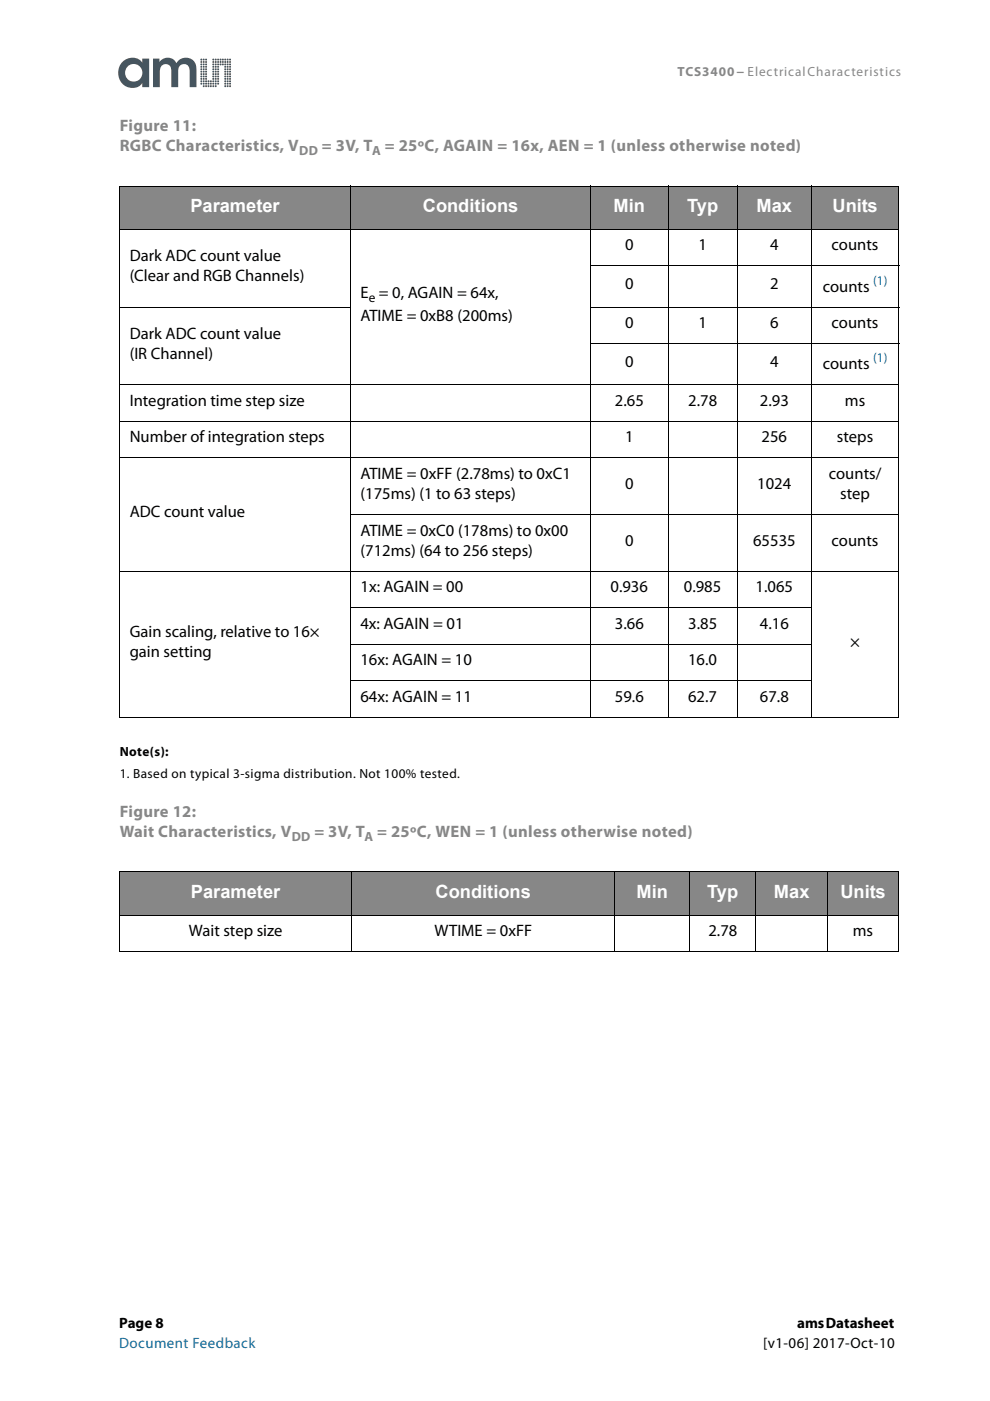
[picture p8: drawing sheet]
<svg xmlns="http://www.w3.org/2000/svg" width="210mm" height="297mm" viewBox="0 0 210 297" stroke-linecap="round" stroke-linejoin="round" font-family="sans-serif">
<g fill="#46555f">
<path d="M48.7 18.1h.2v.3h-.3z"/>
<path d="M48.6 17.6h.3v.3h-.3z"/>
<path d="M48.6 17.1h.3v.3h-.3z"/>
<path d="M48.6 16.6h.3v.3h-.3z"/>
<path d="M48.6 16.1h.3v.3l-.3-.1z"/>
<path d="M48.6 15.5l.3 .1v.3l-.3-.1z"/>
<path d="M48.6 15h.3v.3h-.3z"/>
<path d="M48.6 14.5h.3v.3h-.3z"/>
<path d="M48.6 14h.3v.3h-.3z"/>
<path d="M48.6 13.5h.3v.3h-.3z"/>
<path d="M48.6 13h.3v.3h-.3z"/>
<path d="M48.6 12.5h.3v.3h-.3z"/>
<path d="M48.1 18.1h.3v.3h-.3z"/>
<path d="M48.1 17.6h.3v.3h-.3z"/>
<path d="M48.1 17.1h.3v.3h-.3z"/>
<path d="M48.1 16.6h.3v.3h-.3z"/>
<path d="M48.1 16.1h.3v.3h-.3z"/>
<path d="M48.1 15.5l.3 .1v.3l-.3-.1z"/>
<path d="M48.1 15h.3v.3h-.3z"/>
<path d="M48.1 14.5h.3v.3h-.3z"/>
<path d="M48.1 14h.3v.3h-.3z"/>
<path d="M48.1 13.5h.3v.3h-.3z"/>
<path d="M48.1 13h.3v.3h-.3z"/>
<path d="M48.1 12.5h.3v.3h-.3z"/>
<path d="M47.6 16.1h.3v.3h-.3z"/>
<path d="M47.6 15.5l.3 .1v.3l-.3-.1z"/>
<path d="M47.6 15h.3v.3h-.3z"/>
<path d="M47.6 14.5h.3v.3h-.3z"/>
<path d="M47.6 12.5h.3v.3h-.3z"/>
<path d="M47.6 13h.3v.3h-.3z"/>
<path d="M47.6 13.5h.3v.3h-.3z"/>
<path d="M47.6 14h.3v.3h-.3z"/>
<path d="M47.6 16.6h.3v.3h-.3z"/>
<path d="M47.6 17.1h.3v.3h-.3z"/>
<path d="M47.6 17.6h.3v.3h-.3z"/>
<path d="M47.6 18.1h.3v.3h-.3z"/>
<path d="M47.1 13.5h.3v.3h-.3z"/>
<path d="M47.1 13h.3v.3h-.3z"/>
<path d="M47.1 12.5h.3v.3h-.3z"/>
<path d="M46.6 13.5h.3v.3h-.3z"/>
<path d="M46.6 13h.3v.3h-.3z"/>
<path d="M46.6 12.5h.3v.3h-.3z"/>
<path d="M46.1 17.6h.3v.3h-.3z"/>
<path d="M46.1 17.1h.3v.3h-.3z"/>
<path d="M46.1 16.6h.3v.3h-.3z"/>
<path d="M46.1 16.1h.3v.3h-.3z"/>
<path d="M46.1 15.5l.3 .1v.3l-.3-.1z"/>
<path d="M46.1 15h.3v.3h-.3z"/>
<path d="M46.1 14.5h.3v.3h-.3z"/>
<path d="M46.1 14h.3v.3h-.3z"/>
<path d="M46.1 13.5h.3v.3h-.3z"/>
<path d="M46.1 13h.3v.3h-.3z"/>
<path d="M46.1 12.5h.3v.3h-.3z"/>
<path d="M45.6 16.1h.3v.3h-.3z"/>
<path d="M45.6 15.5l.3 .1v.3l-.3-.1z"/>
<path d="M45.6 15h.3v.3h-.3z"/>
<path d="M45.6 14.5h.3v.3h-.3z"/>
<path d="M45.6 12.5h.3v.3h-.3z"/>
<path d="M45.6 13h.3v.3h-.3z"/>
<path d="M45.6 13.5h.3v.3h-.3z"/>
<path d="M45.6 14h.3v.3h-.3z"/>
<path d="M45.6 16.6h.3v.3h-.3z"/>
<path d="M45.6 17.1h.3v.3h-.3z"/>
<path d="M45.6 17.6h.3v.3h-.3z"/>
<path d="M45.6 18.1h.3v.3h-.3z"/>
<path d="M45.1 18.1h.3v.3h-.3z"/>
<path d="M45.1 17.6h.3v.3h-.3z"/>
<path d="M45.1 17.1h.3v.3h-.3z"/>
<path d="M45.1 16.6h.3v.3h-.3z"/>
<path d="M45.1 16.1h.3v.3l-.3-.1z"/>
<path d="M45.1 15.5l.3 .1v.3l-.3-.1z"/>
<path d="M45.1 15h.3v.3h-.3z"/>
<path d="M45.1 14.5h.3v.3h-.3z"/>
<path d="M45.1 14h.3v.3h-.3z"/>
<path d="M45.1 13.5h.3v.3h-.3z"/>
<path d="M45.1 13h.3v.3h-.3z"/>
<path d="M45.1 12.5h.3v.3h-.3z"/>
<path d="M44.6 17.1h.2v.3h-.2z"/>
<path d="M44.6 17.6h.2v.3h-.2z"/>
<path d="M44.5 18.1h.3v.3h-.2z"/>
<path d="M44 17.1h.4v.3h-.4z"/>
<path d="M44.1 17.6h.3v.3h-.3z"/>
<path d="M44 18.1h.3l.1 .3h-.3z"/>
<path d="M43.5 16.1h.4v.3h-.4z"/>
<path d="M43.6 15.5l.2 .1v.3l-.3-.1z"/>
<path d="M43.6 15h.2v.3h-.3z"/>
<path d="M43.5 14.5h.3v.3h-.2z"/>
<path d="M43.6 12.5h.3l-.1 .3h-.3z"/>
<path d="M43.6 13h.3l-.1 .3h-.3z"/>
<path d="M43.5 13.5h.4l-.1 .3h-.2z"/>
<path d="M43.5 14h.4l-.1 .3h-.2z"/>
<path d="M43.5 16.6h.4l-.1 .3h-.3z"/>
<path d="M43.5 17.1h.3v.3h-.3z"/>
<path d="M43.6 17.6h.2v.3h-.2z"/>
<path d="M43.5 18.1h.3v.3h-.2z"/>
<path d="M43.1 18.1h.2v.3h-.2z"/>
<path d="M43 17.6h.3v.3h-.2z"/>
<path d="M43.1 17.1h.2v.3h-.3z"/>
<path d="M43.1 16.6h.2v.3h-.3z"/>
<path d="M43 16.1h.3v.3l-.3-.1z"/>
<path d="M43.1 15.5l.2 .1v.3l-.3-.1z"/>
<path d="M43.1 15h.2v.3h-.3z"/>
<path d="M43.1 14.5h.2v.3h-.3z"/>
<path d="M43.1 14h.2v.3h-.2z"/>
<path d="M43 13.5h.3v.3h-.3z"/>
<path d="M43.1 13h.2v.3h-.2z"/>
<path d="M43.1 12.5h.2v.3h-.2z"/>
<path d="M42.5 17.6h.3v.3h-.3z"/>
<path d="M42.6 17.1h.2v.3h-.3z"/>
<path d="M42.5 16.6h.3v.3h-.3z"/>
<path d="M42.5 16.1h.3v.3h-.3z"/>
<path d="M42.5 15.5l.3 .1v.3l-.3-.1z"/>
<path d="M42.5 15h.3v.3h-.3z"/>
<path d="M42.5 14.5h.3v.3h-.3z"/>
<path d="M42.5 14h.3v.3h-.3z"/>
<path d="M42.5 13.5h.3v.3h-.3z"/>
<path d="M42.5 13h.3v.3h-.3z"/>
<path d="M26 13.1a3.2 3.2 0 0 0-.5 4.1 3.2 3.2 0 0 0 4 1.1l.7-.7v.9h1.4v-6.1h-1.4v.9a2.67 2.67 0 0 0-4.2-.2zM26.5 15.4a1.85 1.85 0 0 1 3.7 0 1.85 1.85 0 0 1-3.7 0zM32.4 12.4v6.1h1.5v-3.2a1.27 1.27 0 0 1 .7-1.6 1.27 1.27 0 0 1 1.6 .7l.1 4.1h1.5v-3.2a1.27 1.27 0 0 1 1.1-1.7 1.27 1.27 0 0 1 1.3 1.6v3.3h1.5v-2.9a2.81 2.81 0 0 0-1.7-3.3 2.29 2.29 0 0 0-2.6 1.1 2.06 2.06 0 0 0-3.6-.2v-.8z"/>
<circle cx="42.7" cy="12.6" r=".21"/>
</g>
<g fill="#878787">
<path d="M25.4 39.5h48.9v9.1h-48.9z"/>
<path d="M74.3 39.5h50.9v9.1h-50.9z"/>
<path d="M125.2 39.5h16.5v9.1h-16.5z"/>
<path d="M141.7 39.5h14.6v9.1h-14.6z"/>
<path d="M156.3 39.5h15.8v9.1h-15.8z"/>
<path d="M172.1 39.5h18.4v9.1h-18.4z"/>
<path d="M25.4 184.9h49.2v9.1h-49.2z"/>
<path d="M74.6 184.9h55.7v9.1h-55.7z"/>
<path d="M130.3 184.9h15.9v9.1h-15.9z"/>
<path d="M146.2 184.9h14.1v9.1h-14.1z"/>
<path d="M160.3 184.9h15.2v9.1h-15.2z"/>
<path d="M175.5 184.9h15v9.1h-15z"/>
</g>
<g fill="none" stroke="#000" stroke-width=".21">
<path d="M25.3 39.5h165.3M25.4 39.6v112.4M74.3 39.4v112.8M125.2 39.4v112.8M141.7 39.4v112.8M156.3 39.4v112.8M172.1 39.4v112.8M190.5 39.6v112.4M25.3 48.6h165.3M125.1 56.4h65.5M25.3 65.1h49.1M125.1 65.1h65.5"/>
<path d="M125.1 72.9h65.5M25.3 81.6h165.3M25.3 89.3h165.3M25.3 97.1h165.3M74.2 109.1h116.4M25.3 121.1h165.3M74.2 128.8h97.9M74.2 136.6h97.9M25.3 152.1h165.3M74.2 144.4h97.9M25.3 184.9h165.3M25.3 194h165.3"/>
<path d="M25.4 185v16.7M74.6 184.8v17.1M130.3 184.8v17.1M146.2 184.8v17.1M160.3 184.8v17.1M175.5 184.8v17.1M190.5 185v16.7M25.3 201.8h165.3"/>
</g>
<g font-size="3.9" fill="#fff">
<text x="40.4" y="44.9">Parameter</text>
<text x="89.6" y="44.9">Conditions</text>
<text x="130.1" y="44.9">Min</text>
<text x="145.7" y="44.9">Typ</text>
<text x="160.4" y="44.9">Max</text>
<text x="176.5" y="44.9">Units</text>
<text x="40.5" y="190.3">Parameter</text>
<text x="92.3" y="190.3">Conditions</text>
<text x="134.9" y="190.3">Min</text>
<text x="149.9" y="190.3">Typ</text>
<text x="164.1" y="190.3">Max</text>
<text x="178.2" y="190.3">Units</text>
</g>
<g font-size="3.5" fill="#878787">
<text x="25.4" y="27.8">Figure 11:</text>
<text x="25.4" y="32">RGBC Characteristics, V</text>
<text x="68.3" y="32">= 3V, T</text>
<text x="81.6" y="32">= 25ºC, AGAIN = 16x, AEN = 1 (unless otherwise noted)</text>
<text x="25.4" y="173.2">Figure 12:</text>
<text x="25.4" y="177.4">Wait Characteristics, V</text>
<text x="66.7" y="177.4">= 3V, T</text>
<text x="80" y="177.4">= 25ºC, WEN = 1 (unless otherwise noted)</text>
</g>
<g font-size="3.5">
<text x="132.5" y="53.1">0</text>
<text x="148.1" y="53.1">1</text>
<text x="163.3" y="53.1">4</text>
<text x="176.3" y="53.1">counts</text>
<text x="27.5" y="55.3">Dark ADC count value</text>
<text x="27.5" y="59.6">(Clear and RGB Channels)</text>
<text x="76.4" y="63.2">E = 0, AGAIN = 64x,</text>
<text x="132.5" y="61.3">0</text>
<text x="163.3" y="61.3">2</text>
<text x="174.4" y="61.8">counts</text>
<text x="27.5" y="71.8">Dark ADC count value</text>
<text x="76.4" y="68.1">ATIME = 0xB8 (200ms)</text>
<text x="132.5" y="69.6">0</text>
<text x="148.1" y="69.6">1</text>
<text x="163.3" y="69.6">6</text>
<text x="176.3" y="69.6">counts</text>
<text x="27.5" y="76">(IR Channel)</text>
<text x="132.5" y="77.8">0</text>
<text x="163.3" y="77.8">4</text>
<text x="174.4" y="78.3">counts</text>
<text x="27.5" y="86">Integration time step size</text>
<text x="130.4" y="86">2.65</text>
<text x="145.9" y="86">2.78</text>
<text x="161.1" y="86">2.93</text>
<text x="179.1" y="86">ms</text>
<text x="27.5" y="93.8">Number of integration steps</text>
<text x="132.5" y="93.8">1</text>
<text x="161.5" y="93.8">256</text>
<text x="177.5" y="93.8">steps</text>
<text x="76.4" y="101.6">ATIME = 0xFF (2.78ms) to 0xC1</text>
<text x="175.7" y="101.6">counts/</text>
<text x="76.4" y="105.8">(175ms) (1 to 63 steps)</text>
<text x="132.5" y="103.7">0</text>
<text x="160.5" y="103.7">1024</text>
<text x="178.1" y="105.8">step</text>
<text x="27.5" y="109.7">ADC count value</text>
<text x="76.4" y="113.6">ATIME = 0xC0 (178ms) to 0x00</text>
<text x="76.4" y="117.8">(712ms) (64 to 256 steps)</text>
<text x="132.5" y="115.7">0</text>
<text x="159.7" y="115.7">65535</text>
<text x="176.3" y="115.7">counts</text>
<text x="76.4" y="125.5">1x: AGAIN = 00</text>
<text x="129.4" y="125.5">0.936</text>
<text x="145" y="125.5">0.985</text>
<text x="160.2" y="125.5">1.065</text>
<text x="27.5" y="135.1">Gain scaling, relative to 16×</text>
<text x="76.4" y="133.3">4x: AGAIN = 01</text>
<text x="130.4" y="133.3">3.66</text>
<text x="145.9" y="133.3">3.85</text>
<text x="161.1" y="133.3">4.16</text>
<text x="180.3" y="137.2">×</text>
<text x="27.5" y="139.3">gain setting</text>
<text x="76.4" y="141.1">16x: AGAIN = 10</text>
<text x="145.9" y="141.1">16.0</text>
<text x="76.4" y="148.8">64x: AGAIN = 11</text>
<text x="130.4" y="148.8">59.6</text>
<text x="145.9" y="148.8">62.7</text>
<text x="161.1" y="148.8">67.8</text>
<text x="40" y="198.5">Wait step size</text>
<text x="92.1" y="198.5">WTIME = 0xFF</text>
<text x="150.2" y="198.5">2.78</text>
<text x="180.8" y="198.5">ms</text>
</g>
<g font-size="3.2">
<text x="25.3" y="281.5">Page 8</text>
<text x="169" y="281.5">ams Datasheet</text>
<text x="161.8" y="285.8">[v1-06] 2017-Oct-10</text>
</g>
<text font-size="3.2" fill="#0075b1" x="25.3" y="285.8">Document Feedback</text>
<g font-size="2.8" fill="#878787">
<text x="143.7" y="16.1">TCS3400 − Electrical Characteristics</text>
<text x="63.4" y="32.9">DD</text>
<text x="78.9" y="32.9">A</text>
<text x="61.8" y="178.3">DD</text>
<text x="77.3" y="178.3">A</text>
</g>
<g font-size="2.8">
<text x="78.2" y="64.1">e</text>
<text x="25.4" y="160.4">Note(s):</text>
<text x="25.4" y="164.9">1. Based on typical 3-sigma distribution. Not 100% tested.</text>
</g>
<g font-size="2.8" fill="#0075b1">
<text x="185.1" y="60.4">(1)</text>
<text x="185.1" y="76.9">(1)</text>
</g>
</svg>
